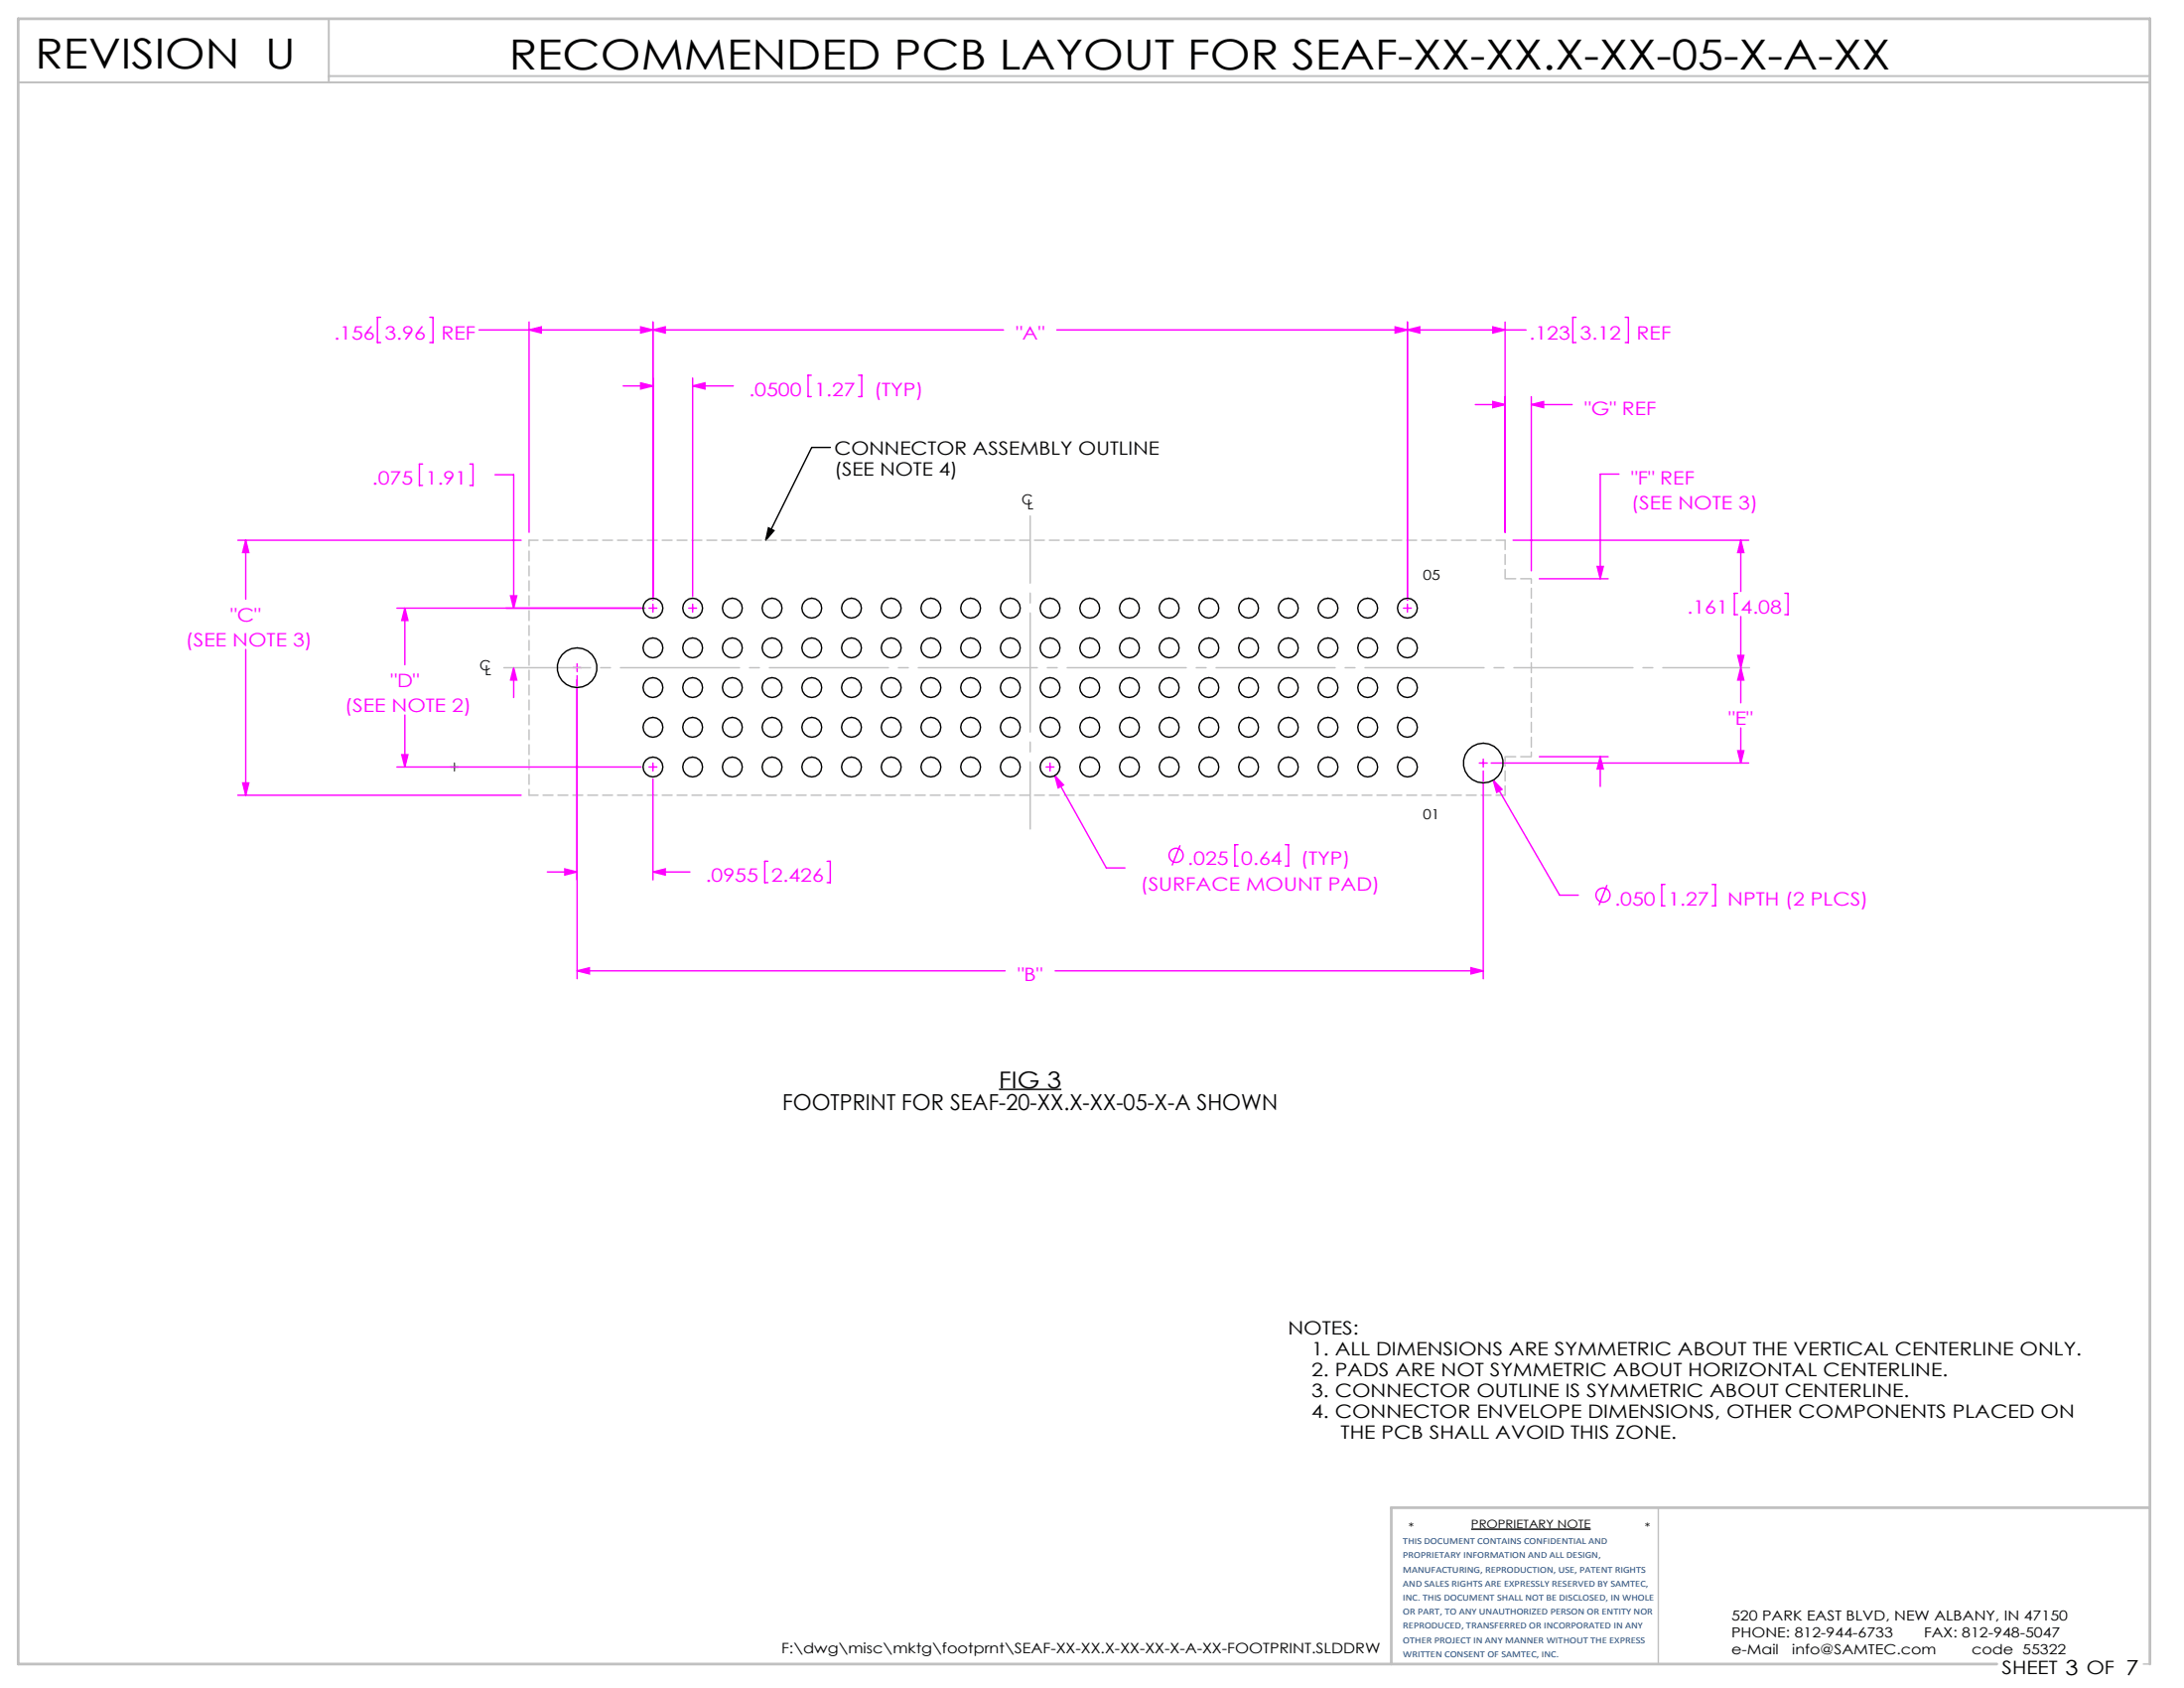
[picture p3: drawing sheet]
<svg xmlns="http://www.w3.org/2000/svg" width="279mm" height="216mm" viewBox="0 0 279 216" stroke-linecap="round" stroke-linejoin="round" font-family="sans-serif">
<path d="M106.2 57.2h-2.4l-5.8 11.9M98.3 67.5l.7 .4-1 1.2zM127.8 139.3h8M188.2 195.6h15.3" fill="none" stroke="#000" stroke-width=".18"/>
<path d="M212.2 192.8v20M274.2 212.8h.8" fill="none" stroke="#c0c0c0" stroke-width=".18"/>
<path d="M2.3 10.5h272.7M42.1 2.4v8.1M42.1 9.7h232.9" fill="none" stroke="#c0c0c0" stroke-width=".25"/>
<path d="M275 192.8h-97v20M255.5 212.8h-253.2v-210.4h272.7v210.4" fill="none" stroke="#c0c0c0" stroke-width=".35"/>
<g fill="none" stroke="#f0f" stroke-width=".18">
<path d="M48.7 40.6h-.4v3.2h.4M54.1 59.4h-.4v2.7h.4M55 40.6h.4v3.2h-.4M60.1 59.4h.4v2.7h-.4M67.7 41.2v26.9M67.7 42.2l1.6-.4v.8zM79.7 49.4h3.8M82 49l1.5 .4-1.5 .4zM82 41.8l1.5 .4-1.5 .4zM83.5 42.2l1.6-.4v.8zM83.5 41.2v35.6M88.6 49.4l1.6-.4v.8z"/>
<path d="M88.6 48.3v28M88.6 49.4h5.2M103.8 48h-.4v2.7h.4M109.8 48h.4v2.7h-.4M128.4 42.2h-67.1M135.2 42.2h60M178.5 41.8l1.6 .4-1.6 .4zM180.1 42.2l1.5-.4v.8zM180.1 41.2v35.6M188.7 51.7h3.8M191 51.4l1.5 .3-1.5 .4zM191 41.8l1.5 .4-1.5 .4z"/>
<path d="M192.5 41.2v26.9M195.9 50.7v22.3M195.9 51.7h5.2M195.9 51.7l1.6-.3v.7zM201.6 40.6h-.4v3.2h.4M207.9 40.6h.4v3.2h-.4M30.4 69.1h36.3M31.4 69.1v7.5M31.4 69.1l.4 1.6h-.8zM50.8 77.8h31.7M51.8 77.8l.4 1.6h-.8zM51.8 77.8v7.2"/>
<path d="M63.3 60.7h2.4v17.1M65.3 76.2h.8l-.4 1.6zM83 77.8h1M83.5 77.3v1M88.1 77.8h1M88.6 77.3v1M179.5 77.8h1.1M180.1 77.3v1M193.6 69.1h30.1M196.9 74h8.8M204.3 72.4h.8l-.4 1.6zM207.1 60.6h-2.4v13.4"/>
<path d="M222.3 75.9h-.4v2.7h.4M222.7 69.1v6.5M222.7 78.9v11M222.7 69.1l.4 1.6h-.8zM228.3 75.9h.4v2.7h-.4M31.4 83.1v18.6M50.8 98.1h31.2M51.4 96.5h.8l-.4 1.6zM51.8 91.5v6.6M65.7 85.4v3.8M65.7 85.4l.4 1.6h-.8zM73.3 85.4h1"/>
<path d="M73.8 84.9v1M73.8 86.4v38.8M83 98.1h1M83.5 97.6v1M83.5 99.6v12.9M133.8 98.1h1M134.3 97.6v1M135 99.2l6.5 11.8h2.4M135 99.2l1.1 1.2-.7 .4zM189.2 97.6h1.1M189.8 97.1v1M189.8 98.6v26.6"/>
<path d="M190.8 97.6h32.9M191 99.8l8.5 14.7h2.4M191 99.8l1.2 1.2-.7 .4zM196.9 96.8h8.8M204.7 96.8v3.8M204.7 96.8l.4 1.6h-.8zM222.3 96h.8l-.4 1.6zM222.3 83.8h.8l-.4 1.6zM222.7 93.1v4.5M222.7 85.4l.4 1.6h-.8zM30.4 101.7h36.3M31 100.1h.8l-.4 1.6z"/>
<path d="M70 111.5h3.8M72.3 111.1l1.5 .4-1.5 .4zM83.5 111.5l1.6-.4v.8zM83.5 111.5h4.8M98.2 110.2h-.4v2.7h.4M105.8 110.2h.4v2.7h-.4M151 108.1l-1.1 2.6M158.4 108h-.4v2.8h.4M164.4 108h.4v2.8h-.4M205.6 113.2l-1 2.6M213 113.1h-.4v2.8h.4M219 113.1h.5v2.8h-.5"/>
<path d="M73.8 124.2l1.6-.4v.8zM73.8 124.2h54.8M135 124.2h54.8M188.2 123.8l1.6 .4-1.6 .4z"/>
<circle cx="150.5" cy="109.4" r=".9"/>
<circle cx="205.1" cy="114.5" r=".9"/>
</g>
<path d="M57.6 98.1h1M58.1 97.6v1" fill="none" stroke="#00f200" stroke-width=".18"/>
<path d="M64.5 85.4h159.3" fill="none" stroke="#c0c0c0" stroke-width=".18" stroke-dasharray="15.2 1.3 1.3 1.3" stroke-dashoffset="4.1"/>
<path d="M131.8 66v40" fill="none" stroke="#c0c0c0" stroke-width=".18" stroke-dasharray="15.2 1.3 1.3 1.3" stroke-dashoffset="6.6"/>
<path d="M192.5 74h3.4M195.9 96.8h-3.4" fill="none" stroke="#c0c0c0" stroke-width=".18" stroke-dasharray="1.3 .6" stroke-dashoffset="-.1"/>
<path d="M195.9 74v22.8" fill="none" stroke="#c0c0c0" stroke-width=".18" stroke-dasharray="1.3 .6" stroke-dashoffset=".7"/>
<path d="M67.7 69.1h124.8M192.5 69.1v4.9M192.5 96.8v4.9M67.7 101.7h124.8" fill="none" stroke="#c0c0c0" stroke-width=".18" stroke-dasharray="1.3 .6" stroke-dashoffset=".1"/>
<path d="M67.7 69.1v32.6" fill="none" stroke="#c0c0c0" stroke-width=".18" stroke-dasharray="1.3 .6" stroke-dashoffset=".5"/>
<path d="M98.3 67.5l.7 .4-1 1.2z" fill="#000"/>
<g fill="#f0f">
<path d="M222.3 96h.8l-.4 1.6zM222.7 85.4l.4 1.6h-.8zM65.3 76.2h.8l-.4 1.6zM65.7 85.4l.4 1.6h-.8zM222.3 83.8h.8l-.4 1.6zM222.7 69.1l.4 1.6h-.8zM204.3 72.4h.8l-.4 1.6zM204.7 96.8l.4 1.6h-.8zM195.9 51.7l1.6-.3v.7zM191 51.4l1.5 .3-1.5 .4zM31.4 69.1l.4 1.6h-.8zM31 100.1h.8l-.4 1.6zM82 41.8l1.5 .4-1.5 .4zM67.7 42.2l1.6-.4v.8zM180.1 42.2l1.5-.4v.8zM191 41.8l1.5 .4-1.5 .4z"/>
<path d="M82 49l1.5 .4-1.5 .4zM88.6 49.4l1.6-.4v.8zM83.5 42.2l1.6-.4v.8zM178.5 41.8l1.6 .4-1.6 .4zM191 99.8l.5 1.6 .7-.4zM188.2 123.8l1.6 .4-1.6 .4zM73.8 124.2l1.6-.4v.8zM135 99.2l.4 1.6 .7-.4zM51.8 77.8l.4 1.6h-.8zM51.4 96.5h.8l-.4 1.6zM72.3 111.1l1.5 .4-1.5 .4zM83.5 111.5l1.6-.4v.8z"/>
</g>
<g fill="none" stroke="#000" stroke-width=".18">
<circle cx="83.5" cy="77.8" r="1.27"/>
<circle cx="88.6" cy="77.8" r="1.27"/>
<circle cx="93.7" cy="77.8" r="1.27"/>
<circle cx="98.8" cy="77.8" r="1.27"/>
<circle cx="103.9" cy="77.8" r="1.27"/>
<circle cx="108.9" cy="77.8" r="1.27"/>
<circle cx="114" cy="77.8" r="1.27"/>
<circle cx="119.1" cy="77.8" r="1.27"/>
<circle cx="124.2" cy="77.8" r="1.27"/>
<circle cx="129.3" cy="77.8" r="1.27"/>
<circle cx="134.3" cy="77.8" r="1.27"/>
<circle cx="139.4" cy="77.8" r="1.27"/>
<circle cx="144.5" cy="77.8" r="1.27"/>
<circle cx="149.6" cy="77.8" r="1.27"/>
<circle cx="154.7" cy="77.8" r="1.27"/>
<circle cx="159.7" cy="77.8" r="1.27"/>
<circle cx="164.8" cy="77.8" r="1.27"/>
<circle cx="169.9" cy="77.8" r="1.27"/>
<circle cx="175" cy="77.8" r="1.27"/>
<circle cx="180.1" cy="77.8" r="1.27"/>
<circle cx="73.8" cy="85.4" r="2.54"/>
<circle cx="83.5" cy="98.1" r="1.27"/>
<circle cx="83.5" cy="93" r="1.27"/>
<circle cx="83.5" cy="87.9" r="1.27"/>
<circle cx="83.5" cy="82.9" r="1.27"/>
<circle cx="88.6" cy="98.1" r="1.27"/>
<circle cx="88.6" cy="93" r="1.27"/>
<circle cx="88.6" cy="87.9" r="1.27"/>
<circle cx="88.6" cy="82.9" r="1.27"/>
<circle cx="93.7" cy="98.1" r="1.27"/>
<circle cx="93.7" cy="93" r="1.27"/>
<circle cx="93.7" cy="87.9" r="1.27"/>
<circle cx="93.7" cy="82.9" r="1.27"/>
<circle cx="98.8" cy="98.1" r="1.27"/>
<circle cx="98.8" cy="93" r="1.27"/>
<circle cx="98.8" cy="87.9" r="1.27"/>
<circle cx="98.8" cy="82.9" r="1.27"/>
<circle cx="103.9" cy="98.1" r="1.27"/>
<circle cx="103.9" cy="93" r="1.27"/>
<circle cx="103.9" cy="87.9" r="1.27"/>
<circle cx="103.9" cy="82.9" r="1.27"/>
<circle cx="108.9" cy="98.1" r="1.27"/>
<circle cx="108.9" cy="93" r="1.27"/>
<circle cx="108.9" cy="87.9" r="1.27"/>
<circle cx="108.9" cy="82.9" r="1.27"/>
<circle cx="114" cy="98.1" r="1.27"/>
<circle cx="114" cy="93" r="1.27"/>
<circle cx="114" cy="87.9" r="1.27"/>
<circle cx="114" cy="82.9" r="1.27"/>
<circle cx="119.1" cy="98.1" r="1.27"/>
<circle cx="119.1" cy="93" r="1.27"/>
<circle cx="119.1" cy="87.9" r="1.27"/>
<circle cx="119.1" cy="82.9" r="1.27"/>
<circle cx="124.2" cy="98.1" r="1.27"/>
<circle cx="124.2" cy="93" r="1.27"/>
<circle cx="124.2" cy="87.9" r="1.27"/>
<circle cx="124.2" cy="82.9" r="1.27"/>
<circle cx="129.3" cy="98.1" r="1.27"/>
<circle cx="129.3" cy="93" r="1.27"/>
<circle cx="129.3" cy="87.9" r="1.27"/>
<circle cx="129.3" cy="82.9" r="1.27"/>
<circle cx="134.3" cy="98.1" r="1.27"/>
<circle cx="134.3" cy="93" r="1.27"/>
<circle cx="134.3" cy="87.9" r="1.27"/>
<circle cx="134.3" cy="82.9" r="1.27"/>
<circle cx="139.4" cy="98.1" r="1.27"/>
<circle cx="139.4" cy="93" r="1.27"/>
<circle cx="139.4" cy="87.9" r="1.27"/>
<circle cx="139.4" cy="82.9" r="1.27"/>
<circle cx="144.5" cy="98.1" r="1.27"/>
<circle cx="144.5" cy="93" r="1.27"/>
<circle cx="144.5" cy="87.9" r="1.27"/>
<circle cx="144.5" cy="82.9" r="1.27"/>
<circle cx="149.6" cy="98.1" r="1.27"/>
<circle cx="149.6" cy="93" r="1.27"/>
<circle cx="149.6" cy="87.9" r="1.27"/>
<circle cx="149.6" cy="82.9" r="1.27"/>
<circle cx="154.7" cy="98.1" r="1.27"/>
<circle cx="154.7" cy="93" r="1.27"/>
<circle cx="154.7" cy="87.9" r="1.27"/>
<circle cx="154.7" cy="82.9" r="1.27"/>
<circle cx="159.7" cy="98.1" r="1.27"/>
<circle cx="159.7" cy="93" r="1.27"/>
<circle cx="159.7" cy="87.9" r="1.27"/>
<circle cx="159.7" cy="82.9" r="1.27"/>
<circle cx="164.8" cy="98.1" r="1.27"/>
<circle cx="164.8" cy="93" r="1.27"/>
<circle cx="164.8" cy="87.9" r="1.27"/>
<circle cx="164.8" cy="82.9" r="1.27"/>
<circle cx="169.9" cy="98.1" r="1.27"/>
<circle cx="169.9" cy="93" r="1.27"/>
<circle cx="169.9" cy="87.9" r="1.27"/>
<circle cx="169.9" cy="82.9" r="1.27"/>
<circle cx="175" cy="98.1" r="1.27"/>
<circle cx="175" cy="93" r="1.27"/>
<circle cx="175" cy="87.9" r="1.27"/>
<circle cx="175" cy="82.9" r="1.27"/>
<circle cx="180.1" cy="98.1" r="1.27"/>
<circle cx="180.1" cy="93" r="1.27"/>
<circle cx="180.1" cy="87.9" r="1.27"/>
<circle cx="180.1" cy="82.9" r="1.27"/>
<circle cx="189.8" cy="97.6" r="2.54"/>
</g>
<g font-size="5.3">
<text x="4.5" y="8.8">REVISION U</text>
<text x="65.1" y="8.9">RECOMMENDED PCB LAYOUT FOR SEAF-XX-XX.X-XX-05-X-A-XX</text>
</g>
<text font-size="3" x="127.8" y="139.1">FIG 3</text>
<text font-size="2.8" x="100.1" y="142">FOOTPRINT FOR SEAF-20-XX.X-XX-05-X-A SHOWN</text>
<g font-size="2.4" fill="#f0f">
<text x="42.7" y="43.5">.156</text>
<text x="49.2" y="43.5">3.96</text>
<text x="56.5" y="43.5">REF</text>
<text x="130" y="43.5">&quot;A&quot;</text>
<text x="195.6" y="43.5">.123</text>
<text x="202.1" y="43.5">3.12</text>
<text x="209.4" y="43.5">REF</text>
<text x="95.8" y="50.6">.0500</text>
<text x="104.2" y="50.6">1.27</text>
<text x="111.8" y="50.6">(TYP)</text>
<text x="202.7" y="53">&quot;G&quot; REF</text>
<text x="47.6" y="62">.075</text>
<text x="54.5" y="62">1.91</text>
<text x="208.7" y="61.9">&quot;F&quot; REF</text>
<text x="208.7" y="65.1">(SEE NOTE 3)</text>
<text x="23.7" y="82.7">(SEE NOTE 3)</text>
<text x="29.5" y="79.5">&quot;C&quot;</text>
<text x="215.8" y="78.5">.161</text>
<text x="222.7" y="78.5">4.08</text>
<text x="50" y="87.9">&quot;D&quot;</text>
<text x="44.1" y="91.1">(SEE NOTE 2)</text>
<text x="221.1" y="92.8">&quot;E&quot;</text>
<text x="90.3" y="112.8">.0955</text>
<text x="98.6" y="112.8">2.426</text>
<text x="145.9" y="113.9">(SURFACE MOUNT PAD)</text>
<text x="151.9" y="110.7">.025</text>
<text x="158.8" y="110.7">0.64</text>
<text x="166.4" y="110.7">(TYP)</text>
<text x="206.5" y="115.8">.050</text>
<text x="213.4" y="115.8">1.27</text>
<text x="221" y="115.8">NPTH (2 PLCS)</text>
<text x="130.2" y="125.4">&quot;B&quot;</text>
</g>
<g font-size="2.4">
<text x="106.7" y="58.2">CONNECTOR ASSEMBLY OUTLINE</text>
<text x="106.7" y="60.9">(SEE NOTE 4)</text>
<text x="164.8" y="170.7">NOTES:</text>
<text x="167.8" y="173.4">1. ALL DIMENSIONS ARE SYMMETRIC ABOUT THE VERTICAL CENTERLINE ONLY.</text>
<text x="167.8" y="176">2. PADS ARE NOT SYMMETRIC ABOUT HORIZONTAL CENTERLINE.</text>
<text x="167.8" y="178.7">3. CONNECTOR OUTLINE IS SYMMETRIC ABOUT CENTERLINE.</text>
<text x="167.8" y="181.4">4. CONNECTOR ENVELOPE DIMENSIONS, OTHER COMPONENTS PLACED ON</text>
<text x="171.5" y="184.1">THE PCB SHALL AVOID THIS ZONE.</text>
<text x="256.1" y="214.1">SHEET 3 OF 7</text>
</g>
<g font-size="1.8">
<text x="130.7" y="64.5">C</text>
<text x="131.4" y="65.1">L</text>
<text x="182" y="74.2">05</text>
<text x="61.3" y="85.8">C</text>
<text x="62" y="86.3">L</text>
<text x="182" y="104.7">01</text>
<text x="221.5" y="207.2">520 PARK EAST BLVD, NEW ALBANY, IN 47150</text>
<text x="221.5" y="209.4">PHONE: 812-944-6733</text>
<text x="246.1" y="209.4">FAX: 812-948-5047</text>
<text x="100" y="211.5">F:\dwg\misc\mktg\footprnt\SEAF-XX-XX.X-XX-XX-X-A-XX-FOOTPRINT.SLDDRW</text>
<text x="221.5" y="211.5">e-Mail</text>
<text x="229.3" y="211.5">info@SAMTEC.com</text>
<text x="252.2" y="211.5">code 55322</text>
</g>
<g font-size="1.5">
<text x="180.2" y="195.9">*</text>
<text x="188.2" y="195.5">PROPRIETARY NOTE</text>
<text x="210.4" y="195.9">*</text>
</g>
<g font-size="1.2" fill="#1f497d">
<text x="179.5" y="197.5">THIS DOCUMENT CONTAINS CONFIDENTIAL AND</text>
<text x="179.5" y="199.3">PROPRIETARY INFORMATION AND ALL DESIGN,</text>
<text x="179.5" y="201.1">MANUFACTURING, REPRODUCTION, USE, PATENT RIGHTS</text>
<text x="179.5" y="202.9">AND SALES RIGHTS ARE EXPRESSLY RESERVED BY SAMTEC,</text>
<text x="179.5" y="204.7">INC. THIS DOCUMENT SHALL NOT BE DISCLOSED, IN WHOLE</text>
<text x="179.5" y="206.5">OR PART, TO ANY UNAUTHORIZED PERSON OR ENTITY NOR</text>
<text x="179.5" y="208.3">REPRODUCED, TRANSFERRED OR INCORPORATED IN ANY</text>
<text x="179.5" y="210.1">OTHER PROJECT IN ANY MANNER WITHOUT THE EXPRESS</text>
<text x="179.5" y="211.9">WRITTEN CONSENT OF SAMTEC, INC.</text>
</g>
</svg>
